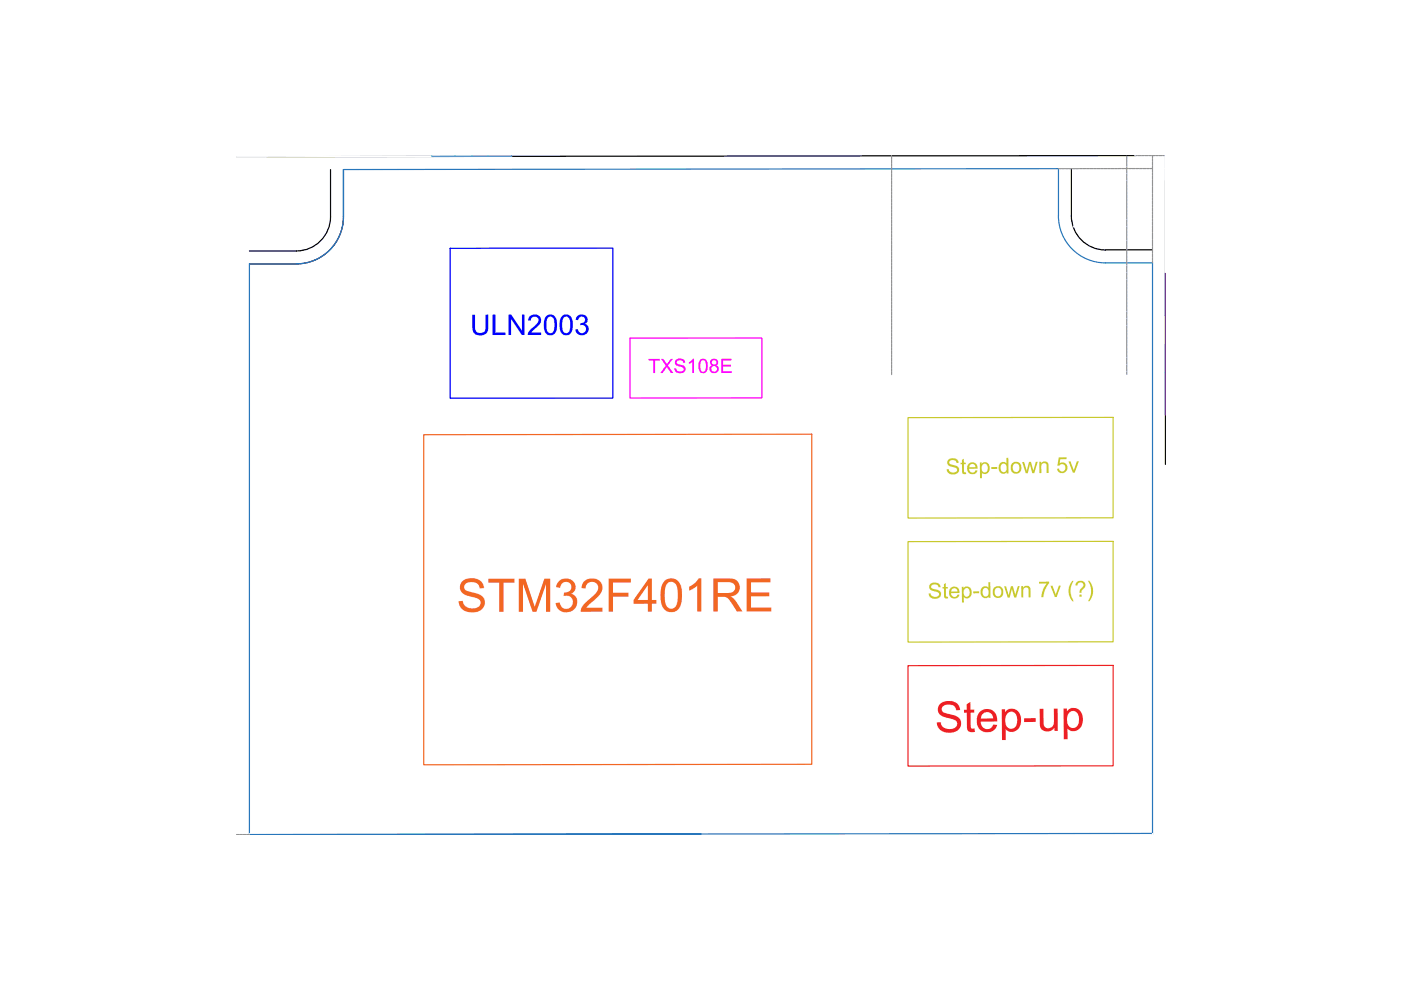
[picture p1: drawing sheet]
<svg xmlns="http://www.w3.org/2000/svg" width="297mm" height="210mm" viewBox="0 0 297 210" stroke-linecap="round" stroke-linejoin="round" font-family="sans-serif">
<!-- layer: 0 -->
<path d="M52.9 176.9v-120.9l9.9-.1a10 10 0 0 0 10-10v-10l151.6-.1v10a10 10 0 0 0 10 9.9h10v121.2M244.4 176.7l-191.5 .2 95.7-.1" fill="none" stroke="#2776bb" stroke-width=".25"/>
<path d="M70.1 36v9.9a7.3 7.3 0 0 1-7.3 7.3h-9.9M72.8 35.9v10a10 10 0 0 1-10 10l-9.9 .1M227.2 35.8v9.9M240.8 33l-184.2 .2M247.1 38.4v60.1M227.1 45.8a7.2 7.2 0 0 0 7.3 7.2h10" fill="none" stroke="#000" stroke-width=".25"/>
<path d="M56.6 33.2a6.5 6.5 0 0 0-6.5 6.5M100 33.2h-49.9M240.8 33h-.2a6.5 6.5 0 0 1 6.5 5.4M247.1 33v50M227.6 48.1h.1M189 79.4h49.9v90h-49.9zM52.9 176.9h.1M244.4 176.7v.2" fill="none" stroke="#fff" stroke-width=".25"/>
<path d="M89.8 92.2l82.3-.1v69.9l-82.3 .2z" fill="none" stroke="#f26722" stroke-width=".25"/>
<g fill="none" stroke="#939598" stroke-width=".25">
<path d="M50.1 33.2h.1M50.3 33.2h.6M51.1 33.2h.6M51.8 33.2h.6M52.6 33.2h.6M53.3 33.2h.6M54.1 33.2h.6M54.8 33.2h.6M56.2 33.2h-.6M56.3 33.2h.3M189 33h.1M189 33.2v.6"/>
<path d="M189 33.9v.6M189 34.7v.6M189 35.4v.6M189 36.2v.6M189 36.9v.6M189 37.7v.6M189 38.4v.6M189 39.2v.6M189 39.9v.6M224.4 35.8h.6M225.1 35.8h.6M225.9 35.8h.6"/>
<path d="M226.6 35.8h.6M227.4 35.8h.6M228.1 35.8h.6M228.9 35.7h.6M229.6 35.7h.6M230.3 35.7h.6M231.1 35.7h.6M231.8 35.7h.6M232.6 35.7h.6M233.3 35.7h.6M234.1 35.7h.6M234.8 35.7h.6"/>
<path d="M235.6 35.7h.6M236.3 35.7h.6M237.7 35.7h-.6M237.8 35.7h.6M238.6 35.7h.6M238.9 33.1v.6M238.9 33.9v.6M238.9 34.6v.6M238.9 35.4v.6M238.9 36.1v.6M238.9 36.9v.6M238.9 37.6v.6"/>
<path d="M238.9 38.4v.6M238.9 39.1v.6M238.9 39.9v.6M239.3 35.7h.6M240.1 35.7h.6M240.8 33h.3M240.8 35.7h.6M241.3 33h.6M241.6 35.7h.6M242 33h.6M242.3 35.7h.6M242.8 33h.6"/>
<path d="M243.1 35.7h.6M243.5 33h.6M244.3 33h.6M244.4 35.1v.6h-.6M244.4 33v.5M244.4 33.6v.6M244.4 34.4v.6M244.4 35.9v.6M244.4 36.6v.6M244.4 37.4v.6M244.4 38.1v.6M244.4 38.9v.6"/>
<path d="M244.4 39.6v.6M245 33h.6M245.8 33h.6M246.5 33h.6v.4M247.1 33.6v.5M247.1 34.3v.6M247.1 35v.7M247.1 35.8v.6M247.1 36.6v.6M247.1 37.3v.6M247.1 38.1v.3M189 40.7v.6"/>
<path d="M189 41.4v.6M189 42.2v.6M189 42.9v.6M189 43.7v.6M189 44.4v.6M189 45.2v.6M189 45.9v.6M189 46.7v.6M189 47.4v.6M189 48.2v.6M189 48.9v.6M189 49.7v.6"/>
<path d="M189 50.4v.6M189 51.2v.6M189 51.9v.6M189 52.7v.6M189 53.4v.6M189 54.2v.6M189 54.9v.6M189 55.7v.6M189 56.4v.6M189 57.2v.6M189 57.9v.6M189 58.7v.6"/>
<path d="M189 59.4v.6M238.9 40.6v.6M238.9 41.4v.6M238.9 42.1v.6M238.9 42.9v.6M238.9 43.6v.6M238.9 44.4v.6M238.9 45.1v.6M238.9 45.9v.6M238.9 46.6v.6M238.9 47.4v.6M238.9 48.1v.6"/>
<path d="M238.9 48.9v.6M238.9 49.6v.6M238.9 50.4v.6M238.9 51.1v.6M238.9 51.9v.6M238.9 52.6v.6M238.9 53.4v.6M238.9 54.1v.6M238.9 54.9v.6M238.9 55.6v.6M238.9 56.4v.6M238.9 57.1v.6"/>
<path d="M238.9 57.9v.6M238.9 58.6v.6M238.9 59.4v.6M244.4 40.4v.6M244.4 41.1v.6M244.4 41.9v.6M244.4 42.6v.6M244.4 43.4v.6M244.4 44.1v.6M244.4 44.9v.6M244.4 45.6v.6M244.4 46.4v.6"/>
<path d="M244.4 47.1v.6M244.4 47.9v.6M244.4 48.6v.6M244.4 49.4v.6M244.4 50.1v.6M244.4 50.9v.6M244.4 51.6v.6M244.4 52.4v.6M244.4 53.1v.6M244.4 53.9v.6M244.4 54.6v.6M244.4 55.4v.3"/>
<path d="M189 60.2v.6M189 60.9v.6M189 61.7v.6M189 62.4v.6M189 63.2v.6M189 63.9v.6M189 64.7v.6M189 65.4v.6M189 66.2v.6M189 66.9v.6M189 67.7v.6M189 68.4v.6"/>
<path d="M189 69.2v.6M189 69.9v.6M189 70.7v.6M189 71.4v.6M189 72.2v.6M189 72.9v.6M189 73.7v.6M189 74.4v.6M189 75.2v.6M189 75.9v.6M189 76.7v.6M189 77.4v.6"/>
<path d="M189 78.2v.6M189 78.9v.5M238.9 60.1v.6M238.9 60.9v.6M238.9 61.6v.6M238.9 62.4v.6M238.9 63.1v.6M238.9 63.9v.6M238.9 64.6v.6M238.9 65.4v.6M238.9 66.1v.6M238.9 66.9v.6"/>
<path d="M238.9 67.6v.6M238.9 68.4v.6M238.9 69.1v.6M238.9 69.9v.6M238.9 70.6v.6M238.9 71.4v.6M238.9 72.1v.6M238.9 72.9v.6M238.9 73.6v.6M238.9 74.4v.6M238.9 75.1v.6M238.9 75.9v.6"/>
<path d="M238.9 76.6v.6M238.9 77.4v.6M238.9 78.1v.6M238.9 78.9v.5M50.1 176.9h.6M50.8 176.9h.6M51.6 176.9h.6M52.3 176.9h.6"/>
</g>
<path d="M192.5 141.1h43.5v21.3h-43.5z" fill="none" stroke="#ed1f24" stroke-width=".25"/>
<path d="M192.5 88.5h43.5v21.3h-43.5zM192.5 114.8h43.5v21.3h-43.5z" fill="none" stroke="#c8c92d" stroke-width=".25"/>
<path d="M247.1 58h.1M247.1 58v30M247.1 67h.1M247.1 64v3M247.1 88h.1M247.1 83h.1" fill="none" stroke="#93278f" stroke-width=".25"/>
<path d="M247.1 79.1h.1M247.1 73v6.1" fill="none" stroke="#0ff" stroke-width=".25"/>
<path d="M95.4 52.6h34.5v31.8h-34.5z" fill="none" stroke="#00f" stroke-width=".25"/>
<path d="M133.6 71.7h27.9v12.7h-27.9z" fill="none" stroke="#f0f" stroke-width=".25"/>
<path d="M91.5 33v.2h17v-.2M96.5 33v.2M100 33v.2M103.5 33v.2" fill="none" stroke="#32e7c0" stroke-width=".25"/>
<text font-size="10.9" fill="#f26722" x="96.8" y="129.7">STM32F401RE</text>
<text font-size="10.2" fill="#ed1f24" x="198.2" y="155.3" transform="rotate(-1 198.2 155.3)">Step-up</text>
<text font-size="6.7" fill="#00f" x="99.7" y="71">ULN2003</text>
<g font-size="5.2" fill="#c8c92d">
<text x="200.5" y="100.6" transform="rotate(-1 200.5 100.6)">Step-down 5v</text>
<text x="196.7" y="126.9" transform="rotate(-1 196.7 126.9)">Step-down 7v (?)</text>
</g>
<text font-size="4.7" fill="#f0f" x="137.4" y="79.1">TXS108E</text>
</svg>
